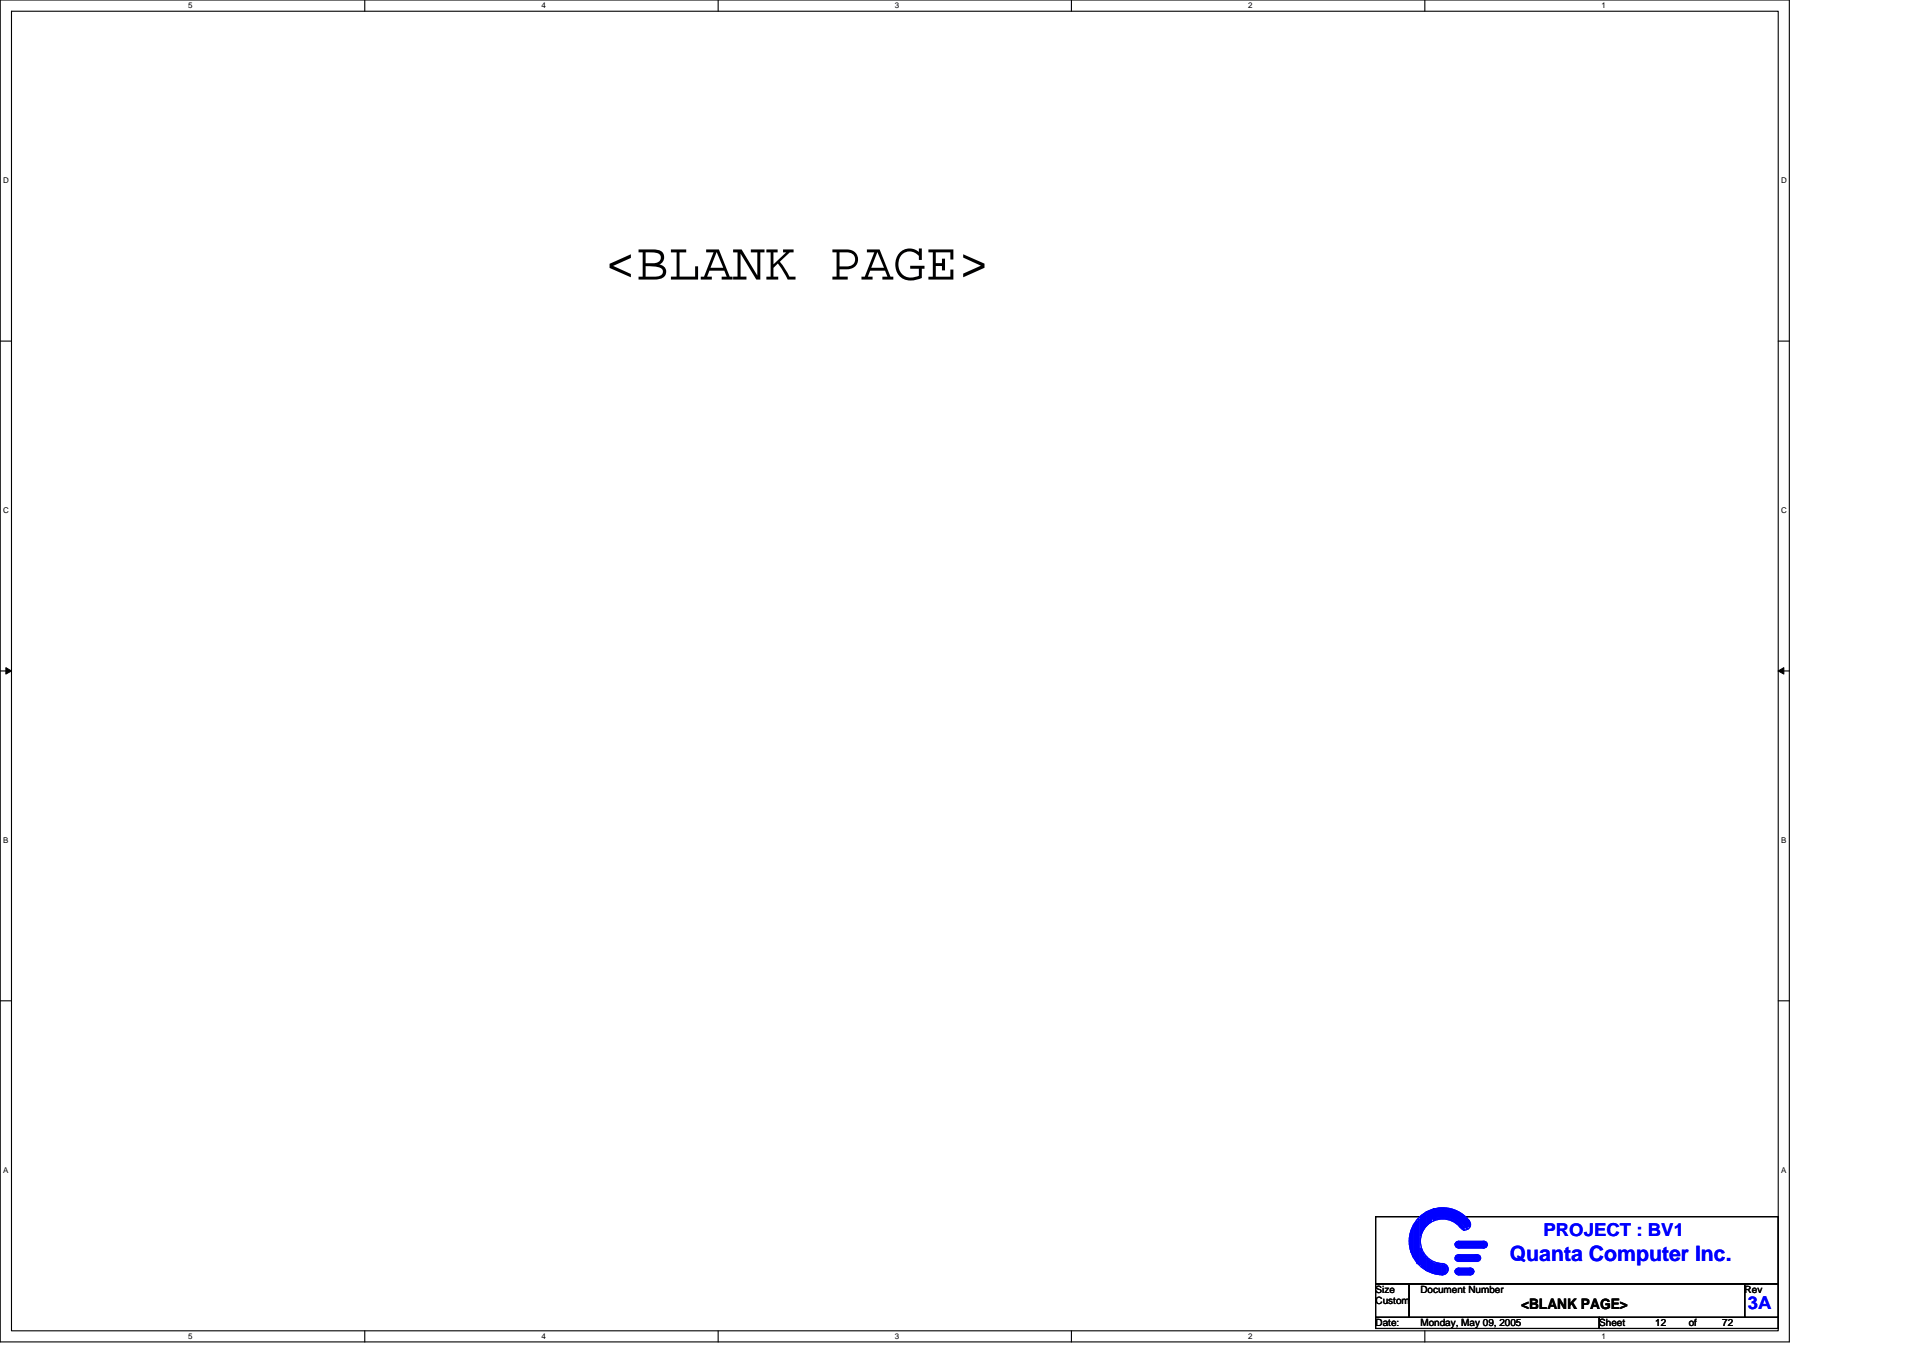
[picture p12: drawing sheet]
<svg xmlns="http://www.w3.org/2000/svg" width="297mm" height="210mm" viewBox="0 0 297 210" stroke-linecap="round" stroke-linejoin="round" font-family="sans-serif">
<path d="M0 0h276.4v207.3h-276.4zM1.8 1.7h272.9v203.8h-272.9z" fill="none" stroke="#000" stroke-width=".17"/>
<g fill="#fff">
<path d="M29.1 .2h.6v1.4h-.6z"/>
<path d="M29.1 205.7h.6v1.4h-.6z"/>
</g>
<path d="M56.3 0v1.7M56.3 205.5v1.8" fill="none" stroke="#000" stroke-width=".17"/>
<g fill="#fff">
<path d="M83.6 .2h.7v1.4h-.7z"/>
<path d="M83.6 205.7h.7v1.4h-.7z"/>
</g>
<path d="M110.9 0v1.7M110.9 205.5v1.8" fill="none" stroke="#000" stroke-width=".17"/>
<g fill="#fff">
<path d="M138.2 .2h.7v1.4h-.7z"/>
<path d="M138.2 205.7h.7v1.4h-.7z"/>
</g>
<path d="M165.5 0v1.7M165.5 205.5v1.8" fill="none" stroke="#000" stroke-width=".17"/>
<g fill="#fff">
<path d="M192.8 .2h.6v1.4h-.6z"/>
<path d="M192.8 205.7h.6v1.4h-.6z"/>
</g>
<path d="M220.1 0v1.7M220.1 205.5v1.8" fill="none" stroke="#000" stroke-width=".17"/>
<g fill="#fff">
<path d="M247.4 .2h.6v1.4h-.6z"/>
<path d="M247.4 205.7h.6v1.4h-.6z"/>
<path d="M.5 27.2h.8v1.4h-.8z"/>
<path d="M275.1 27.2h.9v1.4h-.9z"/>
<path d="M.5 78.1h.8v1.4h-.8z"/>
<path d="M275.1 78.1h.9v1.4h-.9z"/>
</g>
<path d="M0 52.7h1.8M274.7 52.7h1.7" fill="none" stroke="#000" stroke-width=".17"/>
<g fill="#fff">
<path d="M.5 129.1h.8v1.4h-.8z"/>
<path d="M275.1 129.1h.8v1.4h-.8z"/>
</g>
<path d="M0 103.6h1.8M274.7 103.6h1.7" fill="none" stroke="#000" stroke-width=".17"/>
<path d="M.9 103.1l.9 .5-.9 .5zM274.7 103.6l.8-.5v1z" fill="#000" stroke="#000" stroke-width=".15"/>
<g fill="#fff">
<path d="M.5 180h.8v1.4h-.8z"/>
<path d="M275.1 180h.8v1.4h-.8z"/>
</g>
<path d="M0 154.6h1.8M274.7 154.6h1.7M212.5 187.9h62.2v10.4h-62.2zM212.5 198.3h5.2v5.2h-5.2zM217.7 198.3h51.8v5.2h-51.8zM269.5 198.3h5.2v5.2h-5.2zM212.5 203.5h34.5v1.7h-34.5zM247 203.5h27.7v1.7h-27.7z" fill="none" stroke="#000" stroke-width=".17"/>
<g fill="none" stroke="#00f" stroke-width=".17">
<path d="M217.8 190.5v2.4l.2 .6v-3.5l.2-.3v4.3l.2 .1v-4.8l.1-.3v5.5l.2 .2v-5.9l.2-.2v6.6M219.1 195.2v-6.8l.1-.1v7h.2v-2.5l.2 .3v2.4l.1 .2v-2.2l.2 .3v2.1l.2 .1v-2l.2 .1v2.1h.1v-1.9l.2 .2v1.9h.2v-1.7l.2 .1v1.6l.1 .2v-1.8l.2 .2v1.6h.2v-1.4M219.4 187.9v3l.2-.5v-2.5l.1-.2v2.3l.2-.2v-2.2l.2-.2v2.1l.2-.2v-2.1h.1v1.9l.2-.1v-1.8l.2-.1v1.7l.2-.2v-1.5l.1-.2v1.7M221.3 186.9l.2-.2v1.7l-.2-.1zM221.5 195v.2h.2v1.4h.1v-1.4h.2v1.5h-.3l.5-1.5v1.5l.1-.1v-1.4l.2 .3v1.2h.2v-1.4h.2v1.4h.1v-1.4h.2v1.4l.2-.1v-1.1l.1 .2v.7M221.5 188.2l1.3-.3a3.8 3.8 0 0 1 3.4 2.1M221.5 188l1.3-.3a3.9 3.9 0 0 1 3.4 2M221.5 187.8a4.2 4.2 0 0 1 5 2M221.5 187.6a4.3 4.3 0 0 1 5.2 2.2M221.5 187.5a4.5 4.5 0 0 1 5.2 2M221.5 187.3l1.3-.2a4.6 4.6 0 0 1 4.1 2.4M221.5 188.3l1.3-.2a3.7 3.7 0 0 1 3.2 1.9"/>
<path d="M221.6 187l1.2-.1a4.8 4.8 0 0 1 4.3 2.5M221.6 186.9l1.2-.2a5 5 0 0 1 4.3 2.4M221.7 186.9v1.4M224.9 191.9h4.7v.2h-4.8v.1h5l-.2 .2h-4.7l.2 .2h4.5M224.9 194h3.7v.1h-3.7l-.1 .2h3.9l-.1 .2h-3.8l.3 .2h3.3M224.9 196h2.6v.2h-2.7v.2h2.9l-.2 .2h-2.7l.3 .1h2.4M225.3 195.9h1.9M225.3 196.9h1.9M225.3 194.8h2.9M225.3 193.8h2.9M225.3 192.8h4M225.3 191.7h4"/>
<path d="M225.5 189.5a3.4 3.4 0 0 0-5.8 .7 3.4 3.4 0 0 0 3.1 5M226.9 188.5a5.2 5.2 0 0 0-8.7 1 5.2 5.2 0 0 0 4.6 7.4"/>
<circle cx="222.9" cy="196" r=".86"/>
<circle cx="225.3" cy="196.4" r=".51"/>
<circle cx="225.3" cy="194.3" r=".51"/>
<circle cx="225.3" cy="192.2" r=".51"/>
<circle cx="226.3" cy="189.1" r=".85"/>
<circle cx="227.2" cy="196.4" r=".51"/>
<circle cx="228.2" cy="194.3" r=".51"/>
<circle cx="229.2" cy="192.2" r=".51"/>
</g>
<text font-size="8.3" x="93.3" y="43.2">&lt;BLANK PAGE&gt;</text>
<text font-size="3.3" fill="#00f" x="233.2" y="194.8">Quanta Computer Inc.</text>
<g font-size="2.8" fill="#00f">
<text x="238.4" y="190.8">PROJECT : BV1</text>
<text x="270" y="202.2">3A</text>
</g>
<text font-size="2.2" x="234.9" y="202.1">&lt;BLANK PAGE&gt;</text>
<g font-size="1.5">
<text x="212.5" y="199.7">Size</text>
<text x="212.5" y="201.4">Custom</text>
<text x="219.4" y="199.7">Document Number</text>
<text x="269.5" y="199.7">Rev</text>
<text x="212.5" y="204.9">Date:</text>
<text x="219.4" y="204.9">Monday, May 09, 2005</text>
<text x="247" y="204.9">Sheet</text>
<text x="255.7" y="204.9">12</text>
<text x="260.9" y="204.9">of</text>
<text x="266" y="204.9">72</text>
</g>
<g font-size="1.2">
<text x="29.1" y="1.3">5</text>
<text x="83.6" y="1.3">4</text>
<text x="138.2" y="1.3">3</text>
<text x="192.8" y="1.3">2</text>
<text x="247.4" y="1.3">1</text>
<text x=".5" y="28.3">D</text>
<text x="275.1" y="28.3">D</text>
<text x=".5" y="79.2">C</text>
<text x="275.1" y="79.2">C</text>
<text x=".5" y="130.2">B</text>
<text x="275.1" y="130.2">B</text>
<text x=".5" y="181.1">A</text>
<text x="275.1" y="181.1">A</text>
<text x="29.1" y="206.8">5</text>
<text x="83.6" y="206.8">4</text>
<text x="138.2" y="206.8">3</text>
<text x="192.8" y="206.8">2</text>
<text x="247.4" y="206.8">1</text>
</g>
</svg>
